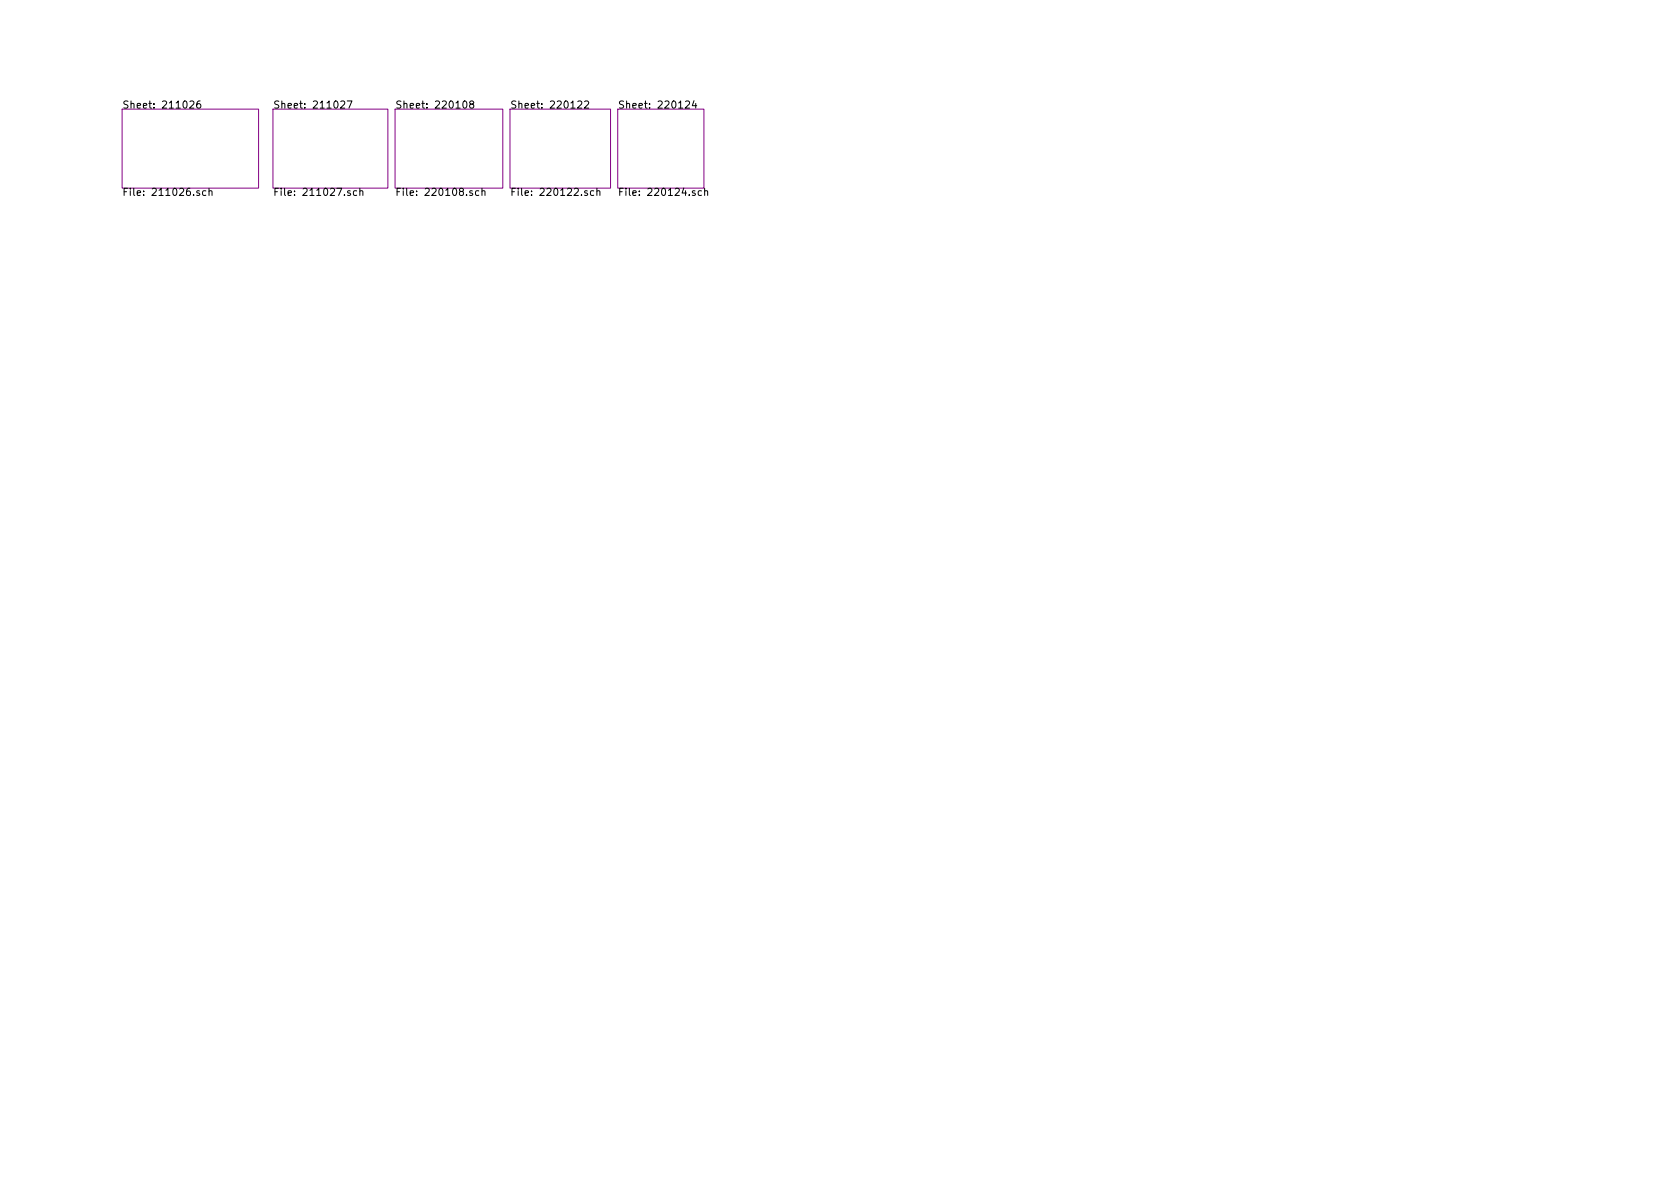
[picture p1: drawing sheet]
<svg xmlns="http://www.w3.org/2000/svg" width="297mm" height="210mm" viewBox="0 0 297 210" stroke-linecap="round" stroke-linejoin="round" font-family="sans-serif">
<path d="M21.6 19.3h24.1v14h-24.1zM48.3 19.3h20.3v14h-20.3zM69.8 19.3h19.1v14h-19.1zM90.2 19.3h17.7v14h-17.7zM109.2 19.3h15.3v14h-15.3z" fill="none" stroke="#840084" stroke-width=".18"/>
<g fill="none" stroke="#000" stroke-width=".18">
<path d="M33.6 18l.5-.1 .2 .3-.1 .2-.7 .7h.8M35.4 17.9h-.4a.81 .81 0 0 0 0 1.2h.4l.1-.5-.2-.3h-.3l-.2 .3M60.2 18l.5-.1 .3 .3-.1 .2-.7 .7h.8M61.4 17.9h.8l-.5 1.2M81.9 18l.2-.1a.67 .67 0 0 1 .5 .6 .67 .67 0 0 1-.5 .6l-.2-.1-.1-.4zM83.3 18.4l-.3-.3 .3-.2h.2l.3 .2-.1 .2-.5 .2-.2 .1v.3l.3 .2h.3l.2-.2v-.3l-.3-.2M102.2 18l.4-.1 .3 .3-.1 .2-.7 .7h.8M103.4 18l.4-.1 .3 .3-.8 .9h.8M121.2 18l.5-.1 .2 .3v.2l-.8 .7h.8M122.7 17.8l-.3 .9h.8M123 18.3v.8M35.3 33.8l-.3-.1-.2 .2v.2l.5 .1v.3h-.5"/>
<path d="M36.4 33.8l-.4-.1-.2 .3 .1 .5h.5M37 33.9l.1-.2 .3 .1 .1 .8M37 33.3v1.3M61.9 33.8l-.3-.1-.2 .2 .1 .2 .4 .1v.3h-.5M63.1 33.8l-.4-.1-.2 .3 .1 .5h.5M63.6 33.9l.2-.2 .3 .1 .1 .8M63.6 33.3v1.3M83.5 33.8l-.3-.1-.2 .2 .1 .2 .4 .1v.3h-.5M84.7 33.8l-.4-.1-.2 .3 .1 .5h.5M85.2 33.9l.2-.2 .3 .1 .1 .8M85.2 33.3v1.3M103.8 33.8l-.3-.1-.1 .2v.2l.4 .1v.3h-.4"/>
<path d="M105 33.8l-.4-.1-.2 .3 .1 .5h.5M105.5 33.9l.2-.2 .3 .1 .1 .8M105.5 33.3v1.3M122.9 33.8l-.3-.1-.2 .2 .1 .2 .4 .1v.3h-.5M124 33.8l-.3-.1-.3 .3 .1 .5h.5M124.6 33.9l.2-.2 .3 .1v.8M124.6 33.3v1.3"/>
</g>
<g font-size="1.8">
<text x="21.6" y="19.2">Sheet: 211026</text>
<text x="48.3" y="19.2">Sheet: 211027</text>
<text x="69.8" y="19.2">Sheet: 220108</text>
<text x="90.2" y="19.2">Sheet: 220122</text>
<text x="109.2" y="19.2">Sheet: 220124</text>
<text x="21.6" y="34.6">File: 211026.sch</text>
<text x="48.3" y="34.6">File: 211027.sch</text>
<text x="69.8" y="34.6">File: 220108.sch</text>
<text x="90.2" y="34.6">File: 220122.sch</text>
<text x="109.2" y="34.6">File: 220124.sch</text>
</g>
</svg>
